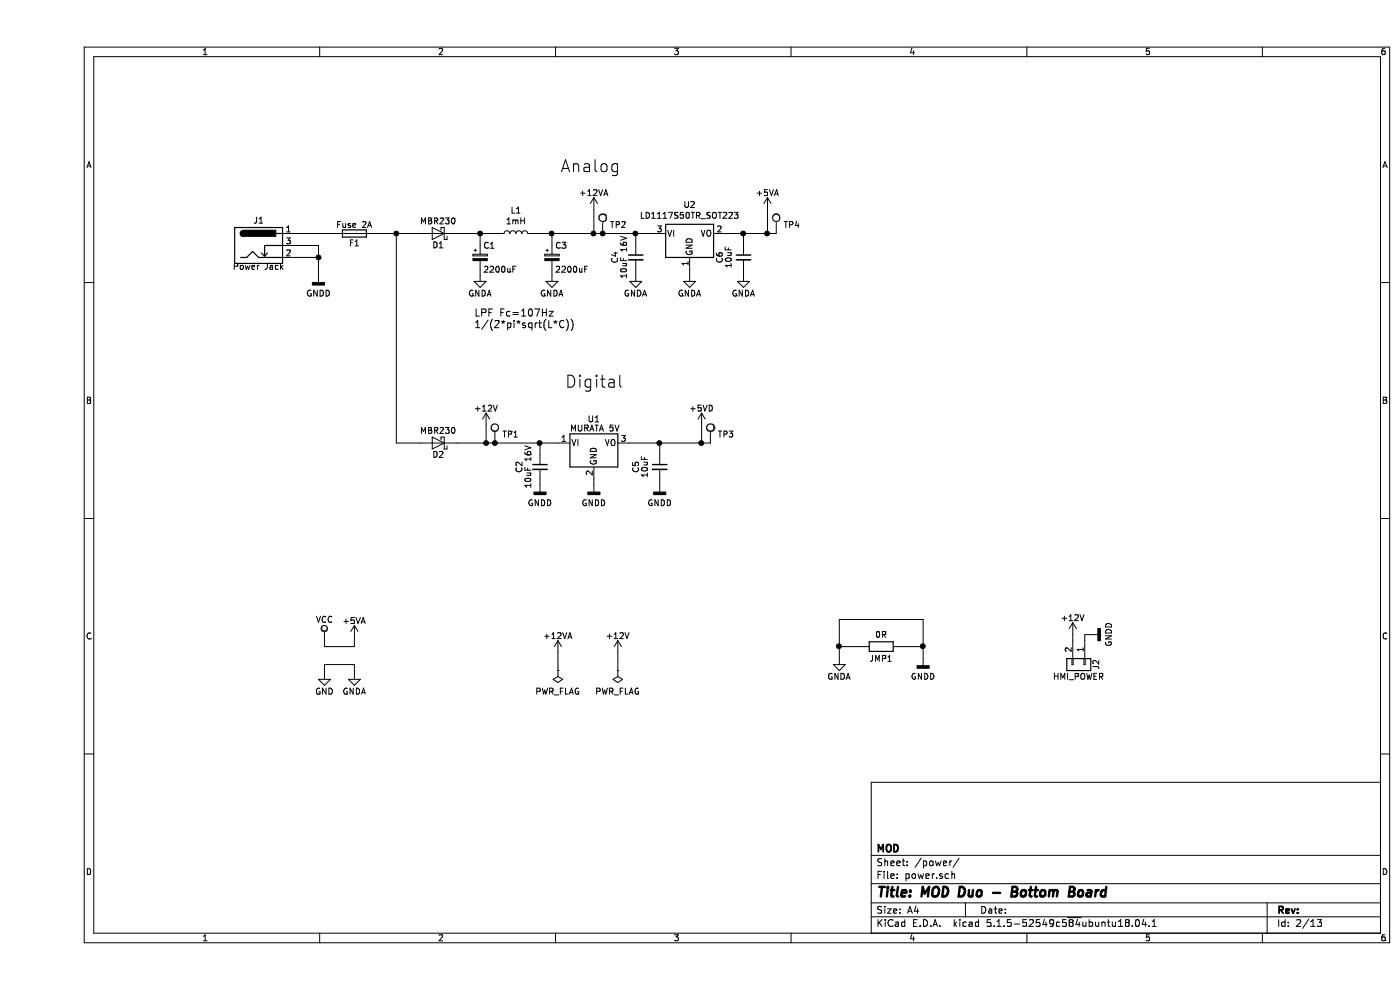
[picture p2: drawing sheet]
EESchema Schematic File Version 4
EELAYER 30 0
EELAYER END
$Descr A4 11693 8268
encoding utf-8
Sheet 2 13
Title "MOD Duo - Bottom Board"
Date ""
Rev ""
Comp "MOD"
Comment1 ""
Comment2 ""
Comment3 ""
Comment4 ""
$EndDescr
$Comp
L bottom-board-rescue:+12VA-power #PWR011
U 1 1
P 4350 5450
F 0 "#PWR011" H 4350 5300 50  0001 C CNN
F 1 "+12VA" H 4350 5590 50  0000 C CNN
F 2 "" H 4350 5450 60  0000 C CNN
F 3 "" H 4350 5450 60  0000 C CNN
	1    4350 5450
	1    0    0    -1  
$EndComp
$Comp
L bottom-board-rescue:PWR_FLAG-power #FLG02
U 1 1
P 4350 5600
F 0 "#FLG02" H 4350 5695 50  0001 C CNN
F 1 "PWR_FLAG" H 4350 5780 50  0000 C CNN
F 2 "" H 4350 5600 60  0000 C CNN
F 3 "" H 4350 5600 60  0000 C CNN
	1    4350 5600
	-1   0    0    1   
$EndComp
$Comp
L bottom-board-rescue:GNDA-power #PWR022
U 1 1
P 6700 5500
F 0 "#PWR022" H 6700 5250 50  0001 C CNN
F 1 "GNDA" H 6700 5350 50  0000 C CNN
F 2 "" H 6700 5500 60  0000 C CNN
F 3 "" H 6700 5500 60  0000 C CNN
	1    6700 5500
	1    0    0    -1  
$EndComp
$Comp
L bottom-board-rescue:GNDD-power #PWR027
U 1 1
P 7400 5500
F 0 "#PWR027" H 7400 5250 50  0001 C CNN
F 1 "GNDD" H 7400 5350 50  0000 C CNN
F 2 "" H 7400 5500 60  0000 C CNN
F 3 "" H 7400 5500 60  0000 C CNN
	1    7400 5500
	1    0    0    -1  
$EndComp
$Comp
L bottom-board-rescue:R-Device JMP1
U 1 1
P 7050 5400
F 0 "JMP1" V 7150 5400 50  0000 C CNN
F 1 "0R" V 6950 5400 50  0000 C CNN
F 2 "footprints:Jumper_SMD_THT" V 6980 5400 30  0001 C CNN
F 3 "" H 7050 5400 30  0000 C CNN
	1    7050 5400
	0    1    1    0   
$EndComp
$Comp
L bottom-board-rescue:+12V-power #PWR014
U 1 1
P 4850 5450
F 0 "#PWR014" H 4850 5300 50  0001 C CNN
F 1 "+12V" H 4850 5590 50  0000 C CNN
F 2 "" H 4850 5450 60  0000 C CNN
F 3 "" H 4850 5450 60  0000 C CNN
	1    4850 5450
	1    0    0    -1  
$EndComp
$Comp
L bottom-board-rescue:PWR_FLAG-power #FLG03
U 1 1
P 4850 5600
F 0 "#FLG03" H 4850 5695 50  0001 C CNN
F 1 "PWR_FLAG" H 4850 5780 50  0000 C CNN
F 2 "" H 4850 5600 60  0000 C CNN
F 3 "" H 4850 5600 60  0000 C CNN
	1    4850 5600
	-1   0    0    1   
$EndComp
Wire Wire Line
	4350 5450 4350 5600
Wire Wire Line
	7200 5400 7400 5400
Wire Wire Line
	7400 5400 7400 5500
Wire Wire Line
	6700 5500 6700 5400
Wire Wire Line
	6700 5400 6900 5400
Wire Wire Line
	4850 5450 4850 5600
$Comp
L bottom-board-rescue:D_Schottky-Device D1
U 1 1
P 3350 1950
F 0 "D1" H 3350 2050 50  0000 C CNN
F 1 "MBR230" H 3350 1850 50  0000 C CNN
F 2 "Diode_SMD:D_SOD-123F" H 3350 1950 50  0001 C CNN
F 3 "" H 3350 1950 50  0001 C CNN
F 4 "MBR230LSFT1G" H 500 -600 50  0001 C CNN "MPN"
	1    3350 1950
	-1   0    0    1   
$EndComp
$Comp
L bottom-board-rescue:CP_Small-Device C1
U 1 1
P 3700 2150
F 0 "C1" H 3725 2250 50  0000 L CNN
F 1 "2200uF" H 3725 2050 50  0000 L CNN
F 2 "Capacitor_THT:CP_Radial_D13.0mm_P5.00mm" H 3738 2000 30  0001 C CNN
F 3 "" H 3700 2150 60  0000 C CNN
F 4 "ESK228M025AL4AA" H 200 -650 50  0001 C CNN "MPN"
	1    3700 2150
	1    0    0    -1  
$EndComp
$Comp
L bottom-board-rescue:GNDA-power #PWR06
U 1 1
P 3700 2300
F 0 "#PWR06" H 3700 2050 50  0001 C CNN
F 1 "GNDA" H 3700 2150 50  0000 C CNN
F 2 "" H 3700 2300 60  0000 C CNN
F 3 "" H 3700 2300 60  0000 C CNN
	1    3700 2300
	1    0    0    -1  
$EndComp
$Comp
L bottom-board-rescue:GNDA-power #PWR010
U 1 1
P 4300 2300
F 0 "#PWR010" H 4300 2050 50  0001 C CNN
F 1 "GNDA" H 4300 2150 50  0000 C CNN
F 2 "" H 4300 2300 60  0000 C CNN
F 3 "" H 4300 2300 60  0000 C CNN
	1    4300 2300
	1    0    0    -1  
$EndComp
Text Notes 4875 1450 2    100  ~ 0
Analog
$Comp
L bottom-board-rescue:L-Device L1
U 1 1
P 4000 1950
F 0 "L1" V 4190 1950 50  0000 C CNN
F 1 "1mH" V 4099 1950 50  0000 C CNN
F 2 "Inductor_SMD:L_Bourns_SRR1260" H 4053 1859 50  0001 L CNN
F 3 "" H 4000 1950 50  0000 C CNN
F 4 "SRR1260-102K" H 4000 1950 60  0001 C CNN "MPN"
	1    4000 1950
	0    -1   -1   0   
$EndComp
$Comp
L bottom-board-rescue:CP_Small-Device C3
U 1 1
P 4300 2150
F 0 "C3" H 4325 2250 50  0000 L CNN
F 1 "2200uF" H 4325 2050 50  0000 L CNN
F 2 "Capacitor_THT:CP_Radial_D13.0mm_P5.00mm" H 4338 2000 30  0001 C CNN
F 3 "" H 4300 2150 60  0000 C CNN
F 4 "ESK228M025AL4AA" H 0   0   50  0001 C CNN "MPN"
	1    4300 2150
	1    0    0    -1  
$EndComp
$Comp
L bottom-board-rescue:Barrel_Jack_Switch-Connector J1
U 1 1
P 1850 2050
F 0 "J1" H 1850 2260 50  0000 C CNN
F 1 "Power Jack" H 1850 1875 50  0000 C CNN
F 2 "Connector_BarrelJack:BarrelJack_Horizontal" H 1900 2010 50  0001 C CNN
F 3 "" H 1900 2010 50  0001 C CNN
F 4 "PJ-002AH" H 1850 2050 60  0001 C CNN "MPN"
	1    1850 2050
	1    0    0    -1  
$EndComp
$Comp
L bottom-board-rescue:GNDD-power #PWR01
U 1 1
P 2350 2300
F 0 "#PWR01" H 2350 2050 50  0001 C CNN
F 1 "GNDD" H 2350 2150 50  0000 C CNN
F 2 "" H 2350 2300 60  0000 C CNN
F 3 "" H 2350 2300 60  0000 C CNN
	1    2350 2300
	1    0    0    -1  
$EndComp
$Comp
L bottom-board-rescue:+12VA-power #PWR012
U 1 1
P 4650 1750
F 0 "#PWR012" H 4650 1600 50  0001 C CNN
F 1 "+12VA" H 4650 1890 50  0000 C CNN
F 2 "" H 4650 1750 60  0000 C CNN
F 3 "" H 4650 1750 60  0000 C CNN
	1    4650 1750
	1    0    0    -1  
$EndComp
$Comp
L bottom-board-rescue:GNDA-power #PWR017
U 1 1
P 5450 2300
F 0 "#PWR017" H 5450 2050 50  0001 C CNN
F 1 "GNDA" H 5450 2150 50  0000 C CNN
F 2 "" H 5450 2300 60  0000 C CNN
F 3 "" H 5450 2300 60  0000 C CNN
	1    5450 2300
	1    0    0    -1  
$EndComp
$Comp
L bottom-board-rescue:GNDA-power #PWR015
U 1 1
P 5000 2300
F 0 "#PWR015" H 5000 2050 50  0001 C CNN
F 1 "GNDA" H 5000 2150 50  0000 C CNN
F 2 "" H 5000 2300 60  0000 C CNN
F 3 "" H 5000 2300 60  0000 C CNN
	1    5000 2300
	-1   0    0    -1  
$EndComp
$Comp
L bottom-board-rescue:GNDA-power #PWR019
U 1 1
P 5900 2300
F 0 "#PWR019" H 5900 2050 50  0001 C CNN
F 1 "GNDA" H 5900 2150 50  0000 C CNN
F 2 "" H 5900 2300 60  0000 C CNN
F 3 "" H 5900 2300 60  0000 C CNN
	1    5900 2300
	1    0    0    -1  
$EndComp
$Comp
L bottom-board-rescue:+5VA-power #PWR032
U 1 1
P 6100 1750
F 0 "#PWR032" H 6100 1600 50  0001 C CNN
F 1 "+5VA" H 6100 1890 50  0000 C CNN
F 2 "" H 6100 1750 50  0001 C CNN
F 3 "" H 6100 1750 50  0001 C CNN
	1    6100 1750
	1    0    0    -1  
$EndComp
Connection ~ 5900 1950
Wire Wire Line
	5900 2050 5900 1950
Wire Wire Line
	5900 2250 5900 2300
Wire Wire Line
	5750 1950 5900 1950
Wire Wire Line
	5450 2250 5450 2300
Wire Wire Line
	5000 2250 5000 2300
Connection ~ 5000 1950
Wire Wire Line
	5000 1950 5000 2050
Wire Wire Line
	4150 1950 4300 1950
Connection ~ 4650 1950
Connection ~ 3000 1950
Wire Wire Line
	3000 3700 3000 1950
Wire Wire Line
	3200 3700 3000 3700
Wire Wire Line
	4650 1950 4650 1750
Wire Wire Line
	2800 1950 3000 1950
Connection ~ 2350 2150
Wire Wire Line
	2150 2150 2350 2150
Wire Wire Line
	2350 2050 2350 2150
Wire Wire Line
	2150 2050 2350 2050
Wire Wire Line
	3500 1950 3700 1950
Connection ~ 4300 1950
Connection ~ 3700 1950
Wire Wire Line
	4300 2050 4300 1950
Wire Wire Line
	4300 2250 4300 2300
Wire Wire Line
	3700 2250 3700 2300
Wire Wire Line
	3700 2050 3700 1950
$Comp
L bottom-board-rescue:Fuse-Device F1
U 1 1
P 2650 1950
F 0 "F1" V 2730 1950 50  0000 C CNN
F 1 "Fuse 2A" V 2575 1950 50  0000 C CNN
F 2 "footprints:Fuse_2920_0ZCF_Bel" V 2580 1950 50  0001 C CNN
F 3 "" H 2650 1950 50  0001 C CNN
F 4 "0ZCF0200FF2C" H 800 -1500 50  0001 C CNN "MPN"
	1    2650 1950
	0    1    1    0   
$EndComp
$Comp
L bottom-board-rescue:GNDD-power #PWR013
U 1 1
P 4650 4050
F 0 "#PWR013" H 4650 3800 50  0001 C CNN
F 1 "GNDD" H 4650 3900 50  0000 C CNN
F 2 "" H 4650 4050 60  0000 C CNN
F 3 "" H 4650 4050 60  0000 C CNN
	1    4650 4050
	1    0    0    -1  
$EndComp
$Comp
L bottom-board-rescue:GNDD-power #PWR09
U 1 1
P 4200 4050
F 0 "#PWR09" H 4200 3800 50  0001 C CNN
F 1 "GNDD" H 4200 3900 50  0000 C CNN
F 2 "" H 4200 4050 60  0000 C CNN
F 3 "" H 4200 4050 60  0000 C CNN
	1    4200 4050
	1    0    0    -1  
$EndComp
$Comp
L bottom-board-rescue:+12V-power #PWR07
U 1 1
P 3750 3550
F 0 "#PWR07" H 3750 3400 50  0001 C CNN
F 1 "+12V" H 3750 3690 50  0000 C CNN
F 2 "" H 3750 3550 60  0000 C CNN
F 3 "" H 3750 3550 60  0000 C CNN
	1    3750 3550
	1    0    0    -1  
$EndComp
$Comp
L bottom-board-rescue:LM7805_TO220-Regulator_Linear U1
U 1 1
P 4650 3700
F 0 "U1" H 4650 3900 50  0000 C CNN
F 1 "MURATA 5V" H 4450 3825 50  0000 L CNN
F 2 "footprints:OKI-78SR_Vertical" H 4650 3925 50  0001 C CIN
F 3 "https://power.murata.com/data/power/oki-78sr.pdf" H 4650 3650 50  0001 C CNN
F 4 "OKI-78SR-5/1.5-W36-C" H 4650 3700 60  0001 C CNN "MPN"
	1    4650 3700
	1    0    0    -1  
$EndComp
Text Notes 4900 3250 2    100  ~ 0
Digital
$Comp
L bottom-board-rescue:C_Small-Device C2
U 1 1
P 4200 3900
F 0 "C2" V 4025 3900 50  0000 C CNN
F 1 "10uF 16V" V 4100 3900 50  0000 C CNN
F 2 "Capacitor_SMD:C_0805_2012Metric" H 4200 3900 60  0001 C CNN
F 3 "" H 4200 3900 60  0000 C CNN
F 4 "CL21A106KOFNNNE" H -1100 -1450 50  0001 C CNN "MPN"
	1    4200 3900
	1    0    0    -1  
$EndComp
Wire Wire Line
	4200 4000 4200 4050
Wire Wire Line
	3500 3700 3750 3700
Wire Wire Line
	5550 3700 5550 3550
Wire Wire Line
	4200 3800 4200 3700
Wire Wire Line
	3750 3550 3750 3700
Connection ~ 5200 3700
Connection ~ 5550 3700
Wire Wire Line
	4950 3700 5200 3700
Connection ~ 3750 3700
$Comp
L bottom-board-rescue:+5VD-power #PWR018
U 1 1
P 5550 3550
F 0 "#PWR018" H 5550 3400 50  0001 C CNN
F 1 "+5VD" H 5550 3690 50  0000 C CNN
F 2 "" H 5550 3550 50  0001 C CNN
F 3 "" H 5550 3550 50  0001 C CNN
	1    5550 3550
	1    0    0    -1  
$EndComp
$Comp
L bottom-board-rescue:Conn_01x02-Connector_Generic J2
U 1 1
P 8750 5550
F 0 "J2" H 8750 5650 50  0000 C CNN
F 1 "HMI_POWER" V 8850 5500 50  0000 C CNN
F 2 "footprints:B2B-XH-A" H 8750 5550 50  0001 C CNN
F 3 "" H 8750 5550 50  0001 C CNN
F 4 "B2B-XH-A(LF)(SN)" H 7000 3200 50  0001 C CNN "MPN"
	1    8750 5550
	0    1    1    0   
$EndComp
$Comp
L bottom-board-rescue:GNDD-power #PWR029
U 1 1
P 8800 5300
F 0 "#PWR029" H 8800 5050 50  0001 C CNN
F 1 "GNDD" H 8800 5150 50  0000 C CNN
F 2 "" H 8800 5300 60  0000 C CNN
F 3 "" H 8800 5300 60  0000 C CNN
	1    8800 5300
	0    -1   1    0   
$EndComp
$Comp
L bottom-board-rescue:+12V-power #PWR030
U 1 1
P 8650 5300
F 0 "#PWR030" H 8650 5150 50  0001 C CNN
F 1 "+12V" H 8650 5440 50  0000 C CNN
F 2 "" H 8650 5300 60  0000 C CNN
F 3 "" H 8650 5300 60  0000 C CNN
	1    8650 5300
	1    0    0    -1  
$EndComp
$Comp
L bottom-board-rescue:GNDD-power #PWR016
U 1 1
P 5200 4050
F 0 "#PWR016" H 5200 3800 50  0001 C CNN
F 1 "GNDD" H 5200 3900 50  0000 C CNN
F 2 "" H 5200 4050 60  0000 C CNN
F 3 "" H 5200 4050 60  0000 C CNN
	1    5200 4050
	1    0    0    -1  
$EndComp
Wire Wire Line
	5200 4000 5200 4050
Wire Wire Line
	5200 3800 5200 3700
Wire Wire Line
	5000 1950 5150 1950
Wire Wire Line
	4650 1950 4725 1950
Wire Wire Line
	3000 1950 3200 1950
Wire Wire Line
	2350 2150 2350 2300
Wire Wire Line
	4300 1950 4650 1950
Wire Wire Line
	3700 1950 3850 1950
Wire Wire Line
	5200 3700 5550 3700
Wire Wire Line
	5550 3700 5625 3700
Wire Wire Line
	2150 1950 2500 1950
Wire Wire Line
	4650 4000 4650 4050
$Comp
L bottom-board-rescue:VCC-power #PWR?
U 1 1
P 2400 5325
AR Path="/5B3B40FB/5B67F3EA" Ref="#PWR?"  Part="1" 
AR Path="/54F7244B/5B67F3EA" Ref="#PWR02"  Part="1" 
F 0 "#PWR02" H 2400 5175 50  0001 C CNN
F 1 "VCC" H 2400 5475 50  0000 C CNN
F 2 "" H 2400 5325 50  0001 C CNN
F 3 "" H 2400 5325 50  0001 C CNN
	1    2400 5325
	1    0    0    -1  
$EndComp
$Comp
L bottom-board-rescue:+5VA-power #PWR?
U 1 1
P 2650 5325
AR Path="/5B3B40FB/5B67F3F0" Ref="#PWR?"  Part="1" 
AR Path="/54F7244B/5B67F3F0" Ref="#PWR04"  Part="1" 
F 0 "#PWR04" H 2650 5175 50  0001 C CNN
F 1 "+5VA" H 2650 5465 50  0000 C CNN
F 2 "" H 2650 5325 60  0000 C CNN
F 3 "" H 2650 5325 60  0000 C CNN
	1    2650 5325
	-1   0    0    -1  
$EndComp
$Comp
L bottom-board-rescue:GND-power #PWR?
U 1 1
P 2400 5625
AR Path="/5B3B40FB/5B67F3F6" Ref="#PWR?"  Part="1" 
AR Path="/54F7244B/5B67F3F6" Ref="#PWR03"  Part="1" 
F 0 "#PWR03" H 2400 5375 50  0001 C CNN
F 1 "GND" H 2400 5475 50  0000 C CNN
F 2 "" H 2400 5625 50  0001 C CNN
F 3 "" H 2400 5625 50  0001 C CNN
	1    2400 5625
	1    0    0    -1  
$EndComp
Wire Wire Line
	2400 5325 2400 5400
Wire Wire Line
	2400 5400 2650 5400
Wire Wire Line
	2650 5400 2650 5325
$Comp
L bottom-board-rescue:GNDA-power #PWR?
U 1 1
P 2650 5625
AR Path="/5B3B40FB/5B67F3FF" Ref="#PWR?"  Part="1" 
AR Path="/54F7244B/5B67F3FF" Ref="#PWR05"  Part="1" 
F 0 "#PWR05" H 2650 5375 50  0001 C CNN
F 1 "GNDA" H 2650 5475 50  0000 C CNN
F 2 "" H 2650 5625 60  0000 C CNN
F 3 "" H 2650 5625 60  0000 C CNN
	1    2650 5625
	1    0    0    -1  
$EndComp
Wire Wire Line
	2400 5625 2400 5550
Wire Wire Line
	2400 5550 2650 5550
Wire Wire Line
	2650 5550 2650 5625
$Comp
L bottom-board-rescue:C_Small-Device C4
U 1 1
P 5000 2150
F 0 "C4" V 4825 2150 50  0000 C CNN
F 1 "10uF 16V" V 4900 2150 50  0000 C CNN
F 2 "Capacitor_SMD:C_0805_2012Metric" H 5000 2150 60  0001 C CNN
F 3 "" H 5000 2150 60  0000 C CNN
F 4 "CL21A106KOFNNNE" H -300 -3200 50  0001 C CNN "MPN"
	1    5000 2150
	1    0    0    -1  
$EndComp
Wire Wire Line
	3750 3700 3825 3700
Connection ~ 4200 3700
Wire Wire Line
	4200 3700 4350 3700
Wire Wire Line
	5900 1950 6100 1950
$Comp
L bottom-board-rescue:C_Small-Device C6
U 1 1
P 5900 2150
F 0 "C6" V 5700 2150 50  0000 C CNN
F 1 "10uF" V 5775 2150 50  0000 C CNN
F 2 "Capacitor_SMD:C_0603_1608Metric" H 5900 2150 60  0001 C CNN
F 3 "" H 5900 2150 60  0000 C CNN
F 4 "CL10A106MQ8NNNC" H 600 -3200 50  0001 C CNN "MPN"
	1    5900 2150
	1    0    0    -1  
$EndComp
Text Notes 3650 2750 0    60   ~ 0
LPF Fc=107Hz\n1/(2*pi*sqrt(L*C))
$Comp
L bottom-board-rescue:C_Small-Device C5
U 1 1
P 5200 3900
F 0 "C5" V 5000 3900 50  0000 C CNN
F 1 "10uF" V 5075 3900 50  0000 C CNN
F 2 "Capacitor_SMD:C_0603_1608Metric" H 5200 3900 60  0001 C CNN
F 3 "" H 5200 3900 60  0000 C CNN
F 4 "CL10A106MQ8NNNC" H -100 -1450 50  0001 C CNN "MPN"
	1    5200 3900
	1    0    0    -1  
$EndComp
$Comp
L bottom-board-rescue:D_Schottky-Device D2
U 1 1
P 3350 3700
F 0 "D2" H 3350 3800 50  0000 C CNN
F 1 "MBR230" H 3350 3600 50  0000 C CNN
F 2 "Diode_SMD:D_SOD-123F" H 3350 3700 50  0001 C CNN
F 3 "" H 3350 3700 50  0001 C CNN
F 4 "MBR230LSFT1G" H 500 1150 50  0001 C CNN "MPN"
	1    3350 3700
	-1   0    0    1   
$EndComp
Wire Wire Line
	6700 5400 6700 5175
Wire Wire Line
	6700 5175 7400 5175
Wire Wire Line
	7400 5175 7400 5400
Connection ~ 6700 5400
Connection ~ 7400 5400
Wire Wire Line
	6100 1750 6100 1950
$Comp
L bottom-board-rescue:LD1117S50TR_SOT223-Regulator_Linear U2
U 1 1
P 5450 1950
F 0 "U2" H 5450 2192 50  0000 C CNN
F 1 "LD1117S50TR_SOT223" H 5450 2101 50  0000 C CNN
F 2 "Package_TO_SOT_SMD:SOT-223-3_TabPin2" H 5450 2150 50  0001 C CNN
F 3 "http://www.st.com/st-web-ui/static/active/en/resource/technical/document/datasheet/CD00000544.pdf" H 5550 1700 50  0001 C CNN
F 4 "LD1117S50TR" H 5450 1950 50  0001 C CNN "MPN"
	1    5450 1950
	1    0    0    -1  
$EndComp
$Comp
L bottom-board-rescue:TestPoint-Connector TP2
U 1 1
P 4725 1950
F 0 "TP2" H 4783 2024 50  0000 L CNN
F 1 "TestPoint" H 4783 1979 50  0001 L CNN
F 2 "TestPoint:TestPoint_Pad_D1.0mm" H 4925 1950 50  0001 C CNN
F 3 "~" H 4925 1950 50  0001 C CNN
	1    4725 1950
	1    0    0    -1  
$EndComp
Connection ~ 4725 1950
Wire Wire Line
	4725 1950 5000 1950
$Comp
L bottom-board-rescue:TestPoint-Connector TP4
U 1 1
P 6175 1950
F 0 "TP4" H 6233 2024 50  0000 L CNN
F 1 "TestPoint" H 6233 1979 50  0001 L CNN
F 2 "TestPoint:TestPoint_Pad_D1.0mm" H 6375 1950 50  0001 C CNN
F 3 "~" H 6375 1950 50  0001 C CNN
	1    6175 1950
	1    0    0    -1  
$EndComp
Wire Wire Line
	6175 1950 6100 1950
Connection ~ 6100 1950
$Comp
L bottom-board-rescue:TestPoint-Connector TP1
U 1 1
P 3825 3700
F 0 "TP1" H 3883 3774 50  0000 L CNN
F 1 "TestPoint" H 3883 3729 50  0001 L CNN
F 2 "TestPoint:TestPoint_Pad_D1.0mm" H 4025 3700 50  0001 C CNN
F 3 "~" H 4025 3700 50  0001 C CNN
	1    3825 3700
	1    0    0    -1  
$EndComp
Connection ~ 3825 3700
Wire Wire Line
	3825 3700 4200 3700
$Comp
L bottom-board-rescue:TestPoint-Connector TP3
U 1 1
P 5625 3700
F 0 "TP3" H 5683 3774 50  0000 L CNN
F 1 "TestPoint" H 5683 3729 50  0001 L CNN
F 2 "TestPoint:TestPoint_Pad_D1.0mm" H 5825 3700 50  0001 C CNN
F 3 "~" H 5825 3700 50  0001 C CNN
	1    5625 3700
	1    0    0    -1  
$EndComp
Wire Wire Line
	8650 5300 8650 5350
Wire Wire Line
	8750 5350 8750 5300
Wire Wire Line
	8750 5300 8800 5300
$EndSCHEMATC
